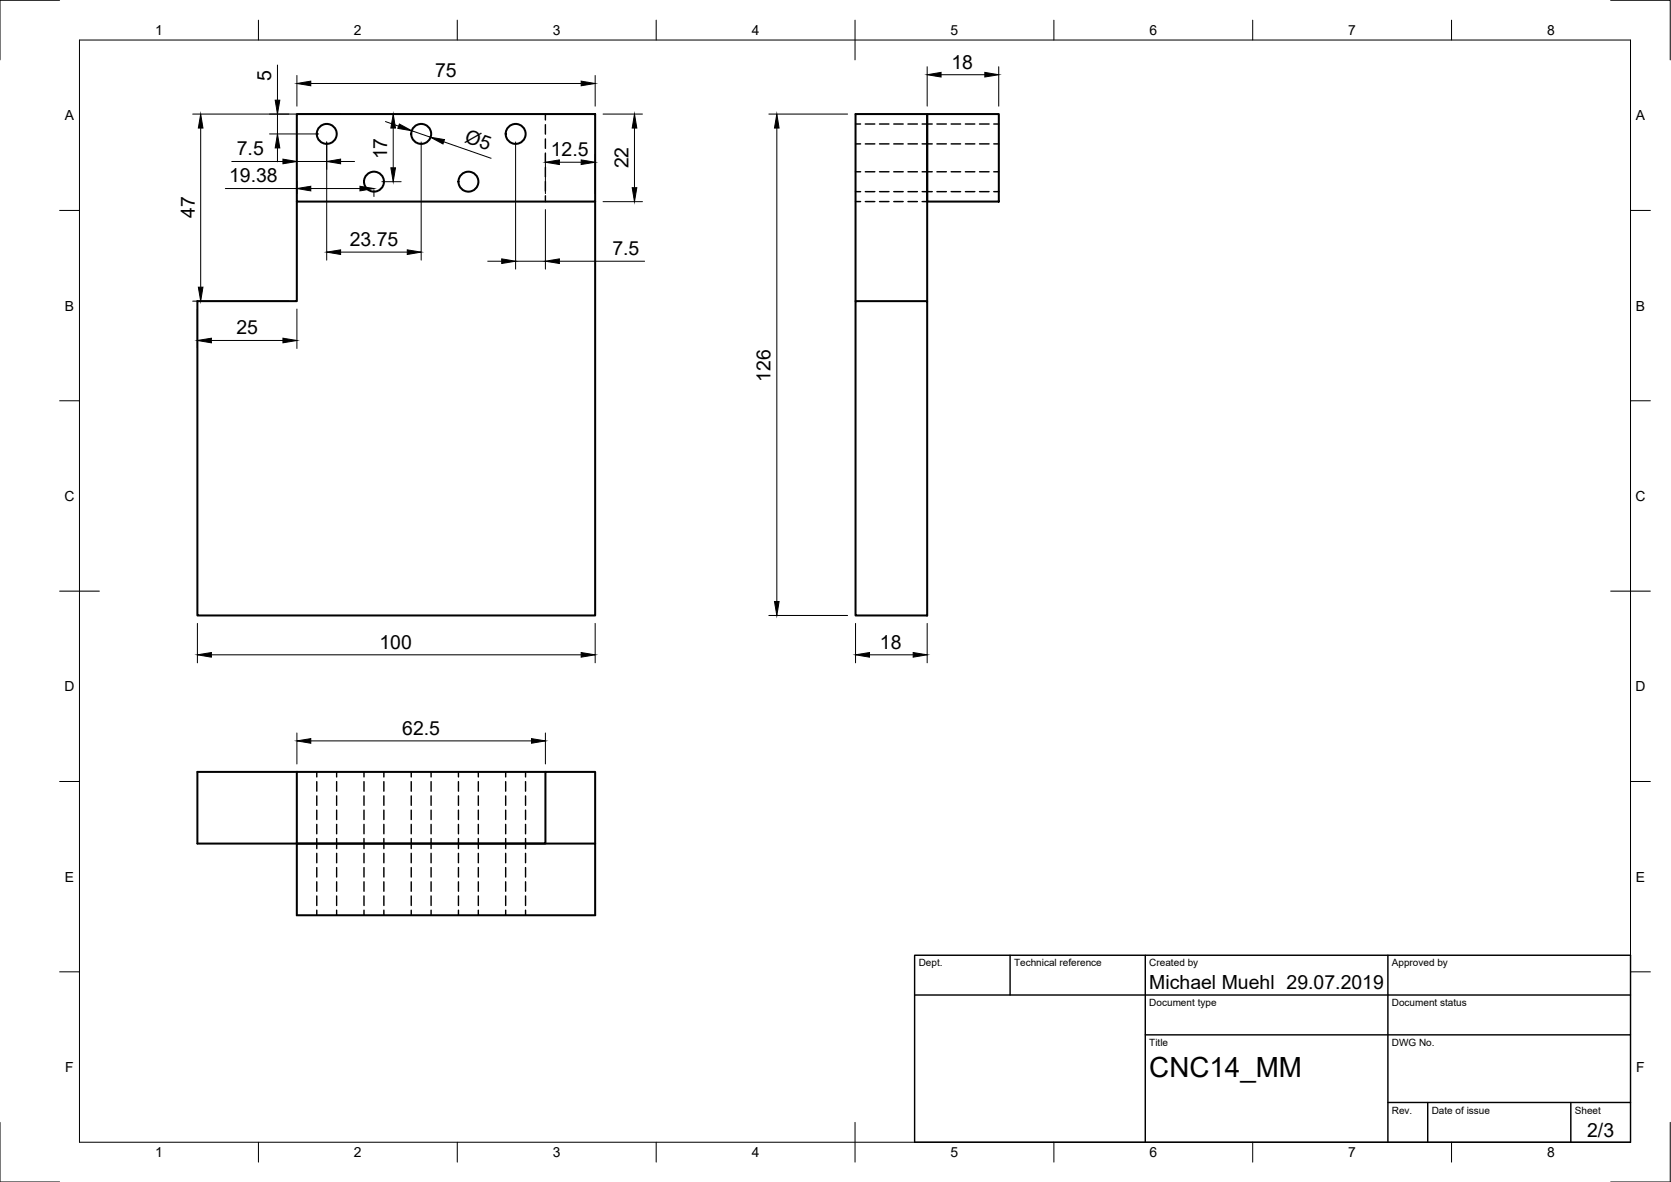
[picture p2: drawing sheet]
<svg xmlns="http://www.w3.org/2000/svg" width="420mm" height="297mm" viewBox="0 0 420 297" stroke-linecap="round" stroke-linejoin="round" font-family="sans-serif">
<!-- layer: Sichtbar -->
<g fill="none" stroke="#000" stroke-width=".51">
<path d="M74.6 28.7h75v22h-75zM233.1 28.7h18v22h-18zM74.6 50.7v25h-25v79h100v-104M215.1 75.7v-47h18v47M215.1 75.7h18v79h-18zM74.6 194h-25v18h25v-18h62.5M74.6 212h75v18h-75zM74.6 212h62.5v-18h12.5v18"/>
<circle cx="82.2" cy="33.7" r="2.51"/>
<circle cx="105.9" cy="33.7" r="2.51"/>
<circle cx="129.7" cy="33.7" r="2.51"/>
<circle cx="94" cy="45.7" r="2.51"/>
<circle cx="117.8" cy="45.7" r="2.51"/>
</g>
<!-- layer: Verdeckt -->
<g fill="none" stroke="#000" stroke-width=".36">
<path d="M137.1 28.7v1.4M137.1 31.3v2.4M137.1 34.9v2.4M137.1 38.5v2.4M215.1 31.2h1.3M215.1 36.2h1.3M217.6 31.2h2.4M217.6 36.2h2.4M221.1 31.2h2.4M221.1 36.2h2.4M224.7 31.2h2.4M224.7 36.2h2.4"/>
<path d="M228.3 31.2h2.4M228.3 36.2h2.4M231.9 31.2h2.5M231.9 36.2h2.5M235.6 31.2h2.4M235.6 36.2h2.4M239.2 31.2h2.3M239.2 36.2h2.3M242.7 31.2h2.4M242.7 36.2h2.4M246.3 31.2h2.4M246.3 36.2h2.4"/>
<path d="M249.9 31.2h1.2M249.9 36.2h1.2M137.1 42v2.4M137.1 45.6v2.4M137.1 49.2v1.5M215.1 43.2h1.3M215.1 48.2h1.3M215.1 50.7h1.3M217.6 43.2h2.4M217.6 48.2h2.4M217.6 50.7h2.4M221.1 43.2h2.4"/>
<path d="M221.1 48.2h2.4M221.1 50.7h2.4M224.7 43.2h2.4M224.7 48.2h2.4M224.7 50.7h2.4M228.3 43.2h2.4M228.3 48.2h2.4M228.3 50.7h2.4M231.9 43.2h2.5M231.9 48.2h2.5M231.9 50.7h1.2M235.6 43.2h2.4"/>
<path d="M235.6 48.2h2.4M239.2 43.2h2.3M239.2 48.2h2.3M242.7 43.2h2.4M242.7 48.2h2.4M246.3 43.2h2.4M246.3 48.2h2.4M249.9 43.2h1.2M249.9 48.2h1.2M79.7 194v1.2M79.7 196.4v2.4M84.6 194v1.2"/>
<path d="M84.6 196.4v2.4M91.5 194v1.2M91.5 196.4v2.4M96.5 194v1.2M96.5 196.4v2.4M103.4 194v1.2M103.4 196.4v2.4M108.4 194v1.2M108.4 196.4v2.4M115.3 194v1.2M115.3 196.4v2.4M120.3 194v1.2"/>
<path d="M120.3 196.4v2.4M127.1 194v1.2M127.1 196.4v2.4M132.1 194v1.2M132.1 196.4v2.4M79.7 200v2.4M79.7 203.6v2.4M79.7 207.2v2.3M79.7 210.7v2.6M79.7 214.4v2.4M79.7 218v2.4M84.6 200v2.4"/>
<path d="M84.6 203.6v2.4M84.6 207.2v2.3M84.6 210.7v2.6M84.6 214.4v2.4M84.6 218v2.4M91.5 200v2.4M91.5 203.6v2.4M91.5 207.2v2.3M91.5 210.7v2.6M91.5 214.4v2.4M91.5 218v2.4M96.5 200v2.4"/>
<path d="M96.5 203.6v2.4M96.5 207.2v2.3M96.5 210.7v2.6M96.5 214.4v2.4M96.5 218v2.4M103.4 200v2.4M103.4 203.6v2.4M103.4 207.2v2.3M103.4 210.7v2.6M103.4 214.4v2.4M103.4 218v2.4M108.4 200v2.4"/>
<path d="M108.4 203.6v2.4M108.4 207.2v2.3M108.4 210.7v2.6M108.4 214.4v2.4M108.4 218v2.4M115.3 200v2.4M115.3 203.6v2.4M115.3 207.2v2.3M115.3 210.7v2.6M115.3 214.4v2.4M115.3 218v2.4M120.3 200v2.4"/>
<path d="M120.3 203.6v2.4M120.3 207.2v2.3M120.3 210.7v2.6M120.3 214.4v2.4M120.3 218v2.4M127.1 200v2.4M127.1 203.6v2.4M127.1 207.2v2.3M127.1 210.7v2.6M127.1 214.4v2.4M127.1 218v2.4M132.1 200v2.4"/>
<path d="M132.1 203.6v2.4M132.1 207.2v2.3M132.1 210.7v2.6M132.1 214.4v2.4M132.1 218v2.4M79.7 221.6v2.4M79.7 225.2v2.3M79.7 228.7v1.3M84.6 221.6v2.4M84.6 225.2v2.3M84.6 228.7v1.3M91.5 221.6v2.4"/>
<path d="M91.5 225.2v2.3M91.5 228.7v1.3M96.5 221.6v2.4M96.5 225.2v2.3M96.5 228.7v1.3M103.4 221.6v2.4M103.4 225.2v2.3M103.4 228.7v1.3M108.4 221.6v2.4M108.4 225.2v2.3M108.4 228.7v1.3M115.3 221.6v2.4"/>
<path d="M115.3 225.2v2.3M115.3 228.7v1.3M120.3 221.6v2.4M120.3 225.2v2.3M120.3 228.7v1.3M127.1 221.6v2.4M127.1 225.2v2.3M127.1 228.7v1.3M132.1 221.6v2.4M132.1 225.2v2.3M132.1 228.7v1.3"/>
</g>
<!-- layer: Border -->
<g fill="none" stroke="#000" stroke-width=".25">
<path d="M15 .1h-15v15M20 10.1h390v276.9h-390zM65 5.1v5M115 5.1v5M165 5.1v5M215 5.1v10M265 5.1v5M315 5.1v5M365 5.1v5M405 .1h15v15M15 52.9h5M410 52.9h5"/>
<path d="M15 100.7h5M410 100.7h5M15 148.6h10M405 148.6h10M15 196.4h5M410 196.4h5M15 244.2h5M410 244.2h5M0 282.1v14.9h15M65 287v5M115 287v5M165 287v5"/>
<path d="M215 282.1v9.9M265 287v5M315 287v5M365 287v5M420 282.1v14.9h-15"/>
</g>
<!-- layer: TitleBlock -->
<path d="M230 240.1h180v46.9h-180zM230 250h180M254 240.1v9.9M288 240.1v46.9M349 240.1v46.9M288 260.1h122M349 277.1h61M359 277.1v9.9M395 277.1v9.9" fill="none" stroke="#000" stroke-width=".36"/>
<!-- layer: Dimensions -->
<g fill="none" stroke="#000" stroke-width=".25">
<path d="M69.8 16.3v8.9M74.7 19v7.7M149.6 19v7.7M233.1 16.8v9.9M236.6 18.8h11M251.1 16.8v9.9M48.5 28.7h37.3M50.5 32.2v40M67.8 33.7h12.3M69.8 28.7v5M69.8 37.2v3.5M78.1 21h68"/>
<path d="M82.1 35.7v29.7M96.9 30.6l3.3 1.1M98.9 32.2v10M103.5 32.9l4.7 1.6M105.9 35.7v29.7M111.6 35.6l11.9 4.2M129.6 35.7v31.9M137.1 38.8v9.9M149.6 38.8v9.9M151.6 28.7h9.9M159.5 32.2v15M193.3 28.7h19.8"/>
<path d="M195.3 32.2v119M56.7 47.4h18M58.3 40.6h12.8M74.7 45.4v3.3M74.7 40.6h7.4M78.1 47.4h12.4M85.6 40.6h3.6M94 47.7v1.7M96 45.7h4.9M137.1 52.7v14.9M140.7 40.8h5.4M151.6 50.7h9.9"/>
<path d="M48.5 75.7h24.1M49.6 77.7v9.9M74.7 77.7v9.9M85.6 63.4h16.8M122.6 65.6h3.6M129.6 65.6h7.5M140.7 65.6h21.4M53.1 85.6h18M49.6 156.7v9.9M149.6 156.7v9.9M193.3 154.7h19.8M215.1 156.7v9.9"/>
<path d="M233.1 156.7v9.9M53.1 164.6h93M218.6 164.6h11M74.7 184.2v7.8M78.1 186.2h55.5M137.1 184.2v7.8"/>
</g>
<g fill="#000" stroke="#000" stroke-width=".25">
<path d="M233.1 18.8l3.5-.6v1.2zM247.6 18.2l3.5 .6-3.5 .6zM50.5 28.7l.5 3.5h-1.1zM69.8 33.7l.6 3.5h-1.2zM69.2 25.2h1.2l-.6 3.5zM71.1 40l3.6 .6-3.6 .6zM74.7 21l3.4-.6v1.2zM82.1 40.6l3.5-.6v1.2zM98.9 28.7l.5 3.5h-1.1zM100.4 31.2l3.1 1.7-3.5-.6zM108.2 34.5l3.6 .6-.4 1.1zM146.1 20.4l3.5 .6-3.5 .6z"/>
<path d="M159.5 28.7l.6 3.5h-1.1zM195.3 28.7l.6 3.5h-1.2zM74.7 47.4l3.4-.6v1.2zM90.5 46.8l3.5 .6-3.5 .6zM98.3 42.2h1.1l-.5 3.5zM137.1 40.8l3.6-.6v1.1zM146.1 40.2l3.5 .6-3.5 .5zM159 47.2h1.1l-.6 3.5zM49.9 72.2h1.1l-.5 3.5zM82.1 63.4l3.5-.6v1.2zM102.4 62.8l3.5 .6-3.5 .6zM126.2 65.1l3.4 .5-3.4 .6z"/>
<path d="M137.1 65.6l3.6-.5v1.1zM49.6 85.6l3.5-.6v1.2zM71.1 85l3.6 .6-3.6 .6zM194.7 151.2h1.2l-.6 3.5zM49.6 164.6l3.5-.6v1.1zM146.1 164l3.5 .6-3.5 .5zM215.1 164.6l3.5-.6v1.1zM229.6 164l3.5 .6-3.5 .5zM74.7 186.2l3.4-.6v1.2zM133.6 185.6l3.5 .6-3.5 .6z"/>
</g>
<text font-size="7" x="289" y="270.6">CNC14_MM</text>
<g font-size="4.9">
<text x="239.2" y="17.2">18</text>
<text x="68.2" y="20.4" transform="rotate(-90 68.2 20.4)">5</text>
<text x="109.4" y="19.4">75</text>
<text x="116.6" y="35.7" transform="rotate(19 116.6 35.7)">Ø5</text>
<text x="59.5" y="39">7.5</text>
<text x="97.4" y="40.1" transform="rotate(-90 97.4 40.1)">17</text>
<text x="138.5" y="39.2">12.5</text>
<text x="57.6" y="45.8">19.38</text>
<text x="158.1" y="42.3" transform="rotate(-90 158.1 42.3)">22</text>
<text x="49" y="54.8" transform="rotate(-90 49 54.8)">47</text>
<text x="87.9" y="61.8">23.75</text>
<text x="154" y="64.1">7.5</text>
<text x="59.5" y="84">25</text>
<text x="193.8" y="95.9" transform="rotate(-90 193.8 95.9)">126</text>
<text x="95.4" y="163">100</text>
<text x="221.2" y="163">18</text>
<text x="101.1" y="184.6">62.5</text>
<text x="289" y="248.5">Michael Muehl 29.07.2019</text>
<text x="399.1" y="285.7">2/3</text>
</g>
<g font-size="3.5">
<text x="39" y="8.8">1</text>
<text x="89" y="8.8">2</text>
<text x="139" y="8.8">3</text>
<text x="189" y="8.8">4</text>
<text x="239" y="8.8">5</text>
<text x="289" y="8.8">6</text>
<text x="339" y="8.8">7</text>
<text x="389" y="8.8">8</text>
<text x="16.3" y="30.2">A</text>
<text x="411.3" y="30.2">A</text>
<text x="16.3" y="78">B</text>
<text x="411.3" y="78">B</text>
<text x="16.2" y="125.9">C</text>
<text x="411.2" y="125.9">C</text>
<text x="16.2" y="173.7">D</text>
<text x="411.2" y="173.7">D</text>
<text x="16.3" y="221.6">E</text>
<text x="411.3" y="221.6">E</text>
<text x="16.4" y="269.4">F</text>
<text x="411.4" y="269.4">F</text>
<text x="39" y="290.8">1</text>
<text x="89" y="290.8">2</text>
<text x="139" y="290.8">3</text>
<text x="189" y="290.8">4</text>
<text x="239" y="290.8">5</text>
<text x="289" y="290.8">6</text>
<text x="339" y="290.8">7</text>
<text x="389" y="290.8">8</text>
</g>
<g font-size="2.5">
<text x="231" y="242.9">Dept.</text>
<text x="255" y="242.9">Technical reference</text>
<text x="289" y="242.9">Created by</text>
<text x="350" y="242.9">Approved by</text>
<text x="289" y="252.8">Document type</text>
<text x="350" y="252.8">Document status</text>
<text x="289" y="262.9">Title</text>
<text x="350" y="262.9">DWG No.</text>
<text x="350" y="279.9">Rev.</text>
<text x="360" y="279.9">Date of issue</text>
<text x="396" y="279.9">Sheet</text>
</g>
</svg>
